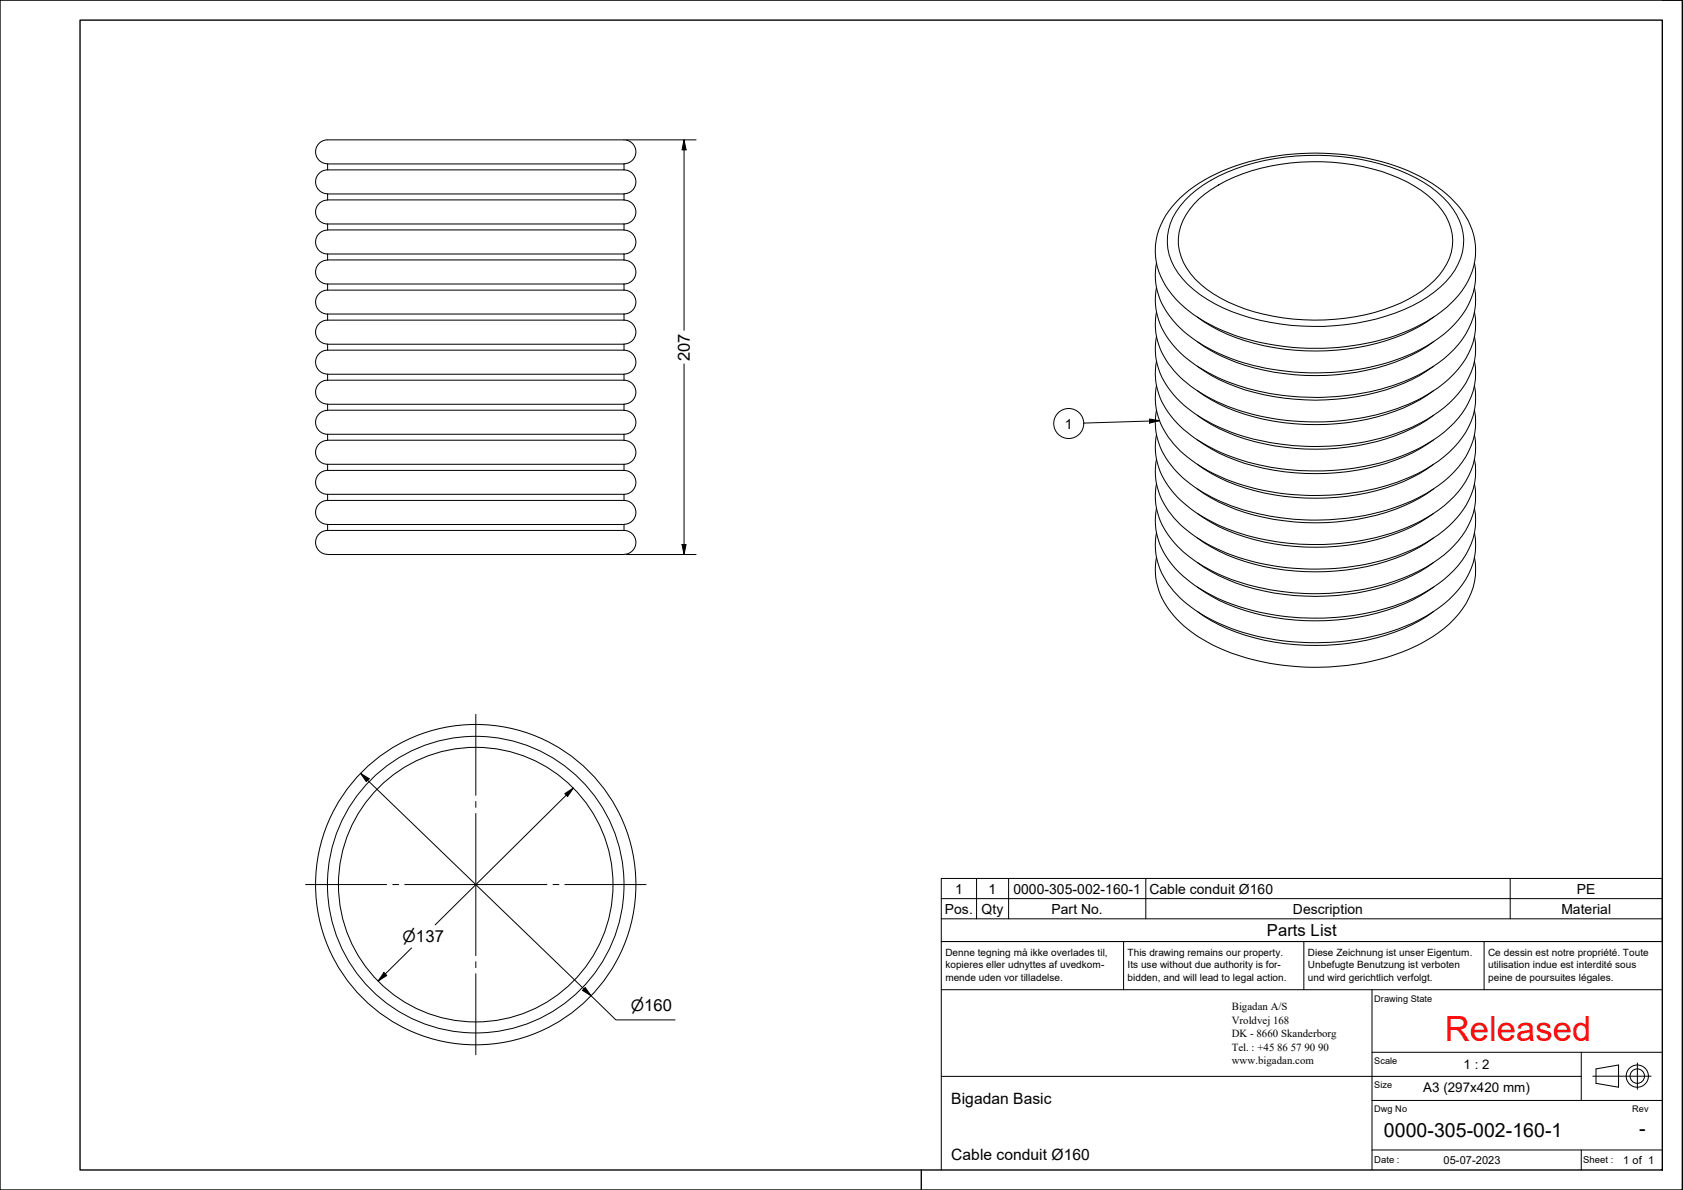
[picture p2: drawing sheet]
<svg xmlns="http://www.w3.org/2000/svg" width="420mm" height="297mm" viewBox="0 0 420 297" stroke-linecap="round" stroke-linejoin="round" font-family="sans-serif">
<!-- layer: Visible Narrow -->
<g fill="none" stroke="#000" stroke-width=".25">
<path d="M295.8 50a38 38 0 0 1 20-10 59.8 59.8 0 0 1 35.7 3.5 24.7 24.7 0 0 1 12.9 11.6 13.7 13.7 0 0 1-3.4 15.2 37.9 37.9 0 0 1-20 9.9 59.5 59.5 0 0 1-35.7-3.4 26.3 26.3 0 0 1-12.1-10.1 13.3 13.3 0 0 1 1.4-15.3z"/>
<circle cx="118.8" cy="220.8" r="37"/>
</g>
<!-- layer: Visible -->
<g fill="none" stroke="#000" stroke-width=".25">
<path d="M81.8 57.4a2.98 2.98 0 0 0-3 3 2.98 2.98 0 0 0 3 3M81.8 49.9a2.98 2.98 0 0 0-3 3 2.98 2.98 0 0 0 3 3M81.8 42.4a2.98 2.98 0 0 0-3 3 2.98 2.98 0 0 0 3 3M81.8 40.9a2.98 2.98 0 0 1-3-3 2.98 2.98 0 0 1 3-3h74a2.98 2.98 0 0 1 2.9 3 2.98 2.98 0 0 1-2.9 3M81.8 57.4h74M81.8 55.9h74M81.8 48.4h74v1.5h-74zM81.8 42.4h74M81.8 42.4v-1.5h74v1.5M81.8 55.9v1.5M155.8 57.4a2.98 2.98 0 0 1 2.9 3 2.98 2.98 0 0 1-2.9 3M155.8 49.9a2.98 2.98 0 0 1 2.9 3 2.98 2.98 0 0 1-2.9 3"/>
<path d="M155.8 42.4a2.98 2.98 0 0 1 2.9 3 2.98 2.98 0 0 1-2.9 3M155.8 55.9v1.5M294.6 49.4a43.6 43.6 0 0 1 22.6-10.2 61.2 61.2 0 0 1 37.4 4.9 26.1 26.1 0 0 1 12.4 12.1 16.6 16.6 0 0 1-3.8 18.5 40.5 40.5 0 0 1-19.9 10.5 62.4 62.4 0 0 1-39.6-3.4 27.6 27.6 0 0 1-13.9-12.8 16.5 16.5 0 0 1 3.8-18.5zM299.3 49.6a40.6 40.6 0 0 1 23-8.9 51.9 51.9 0 0 1 30.8 5.7 19 19 0 0 1 9.1 10.6 12.4 12.4 0 0 1-2.9 11.7 31.8 31.8 0 0 1-16.1 9.3 56 56 0 0 1-36.6-2.6 23.1 23.1 0 0 1-11.2-9.9 12.6 12.6 0 0 1 2.7-14.5zM81.8 79.9a2.98 2.98 0 0 0-3 3 2.98 2.98 0 0 0 3 3M81.8 72.4a2.98 2.98 0 0 0-3 3 2.98 2.98 0 0 0 3 3M81.8 64.9a2.98 2.98 0 0 0-3 3 2.98 2.98 0 0 0 3 3M81.8 79.9h74M81.8 78.4h74M81.8 72.4h74M81.8 70.9h74M81.8 64.9h74"/>
<path d="M81.8 63.4h74M81.8 63.4v1.5M81.8 70.9v1.5M81.8 78.4v1.5M155.8 79.9a2.98 2.98 0 0 1 2.9 3 2.98 2.98 0 0 1-2.9 3M155.8 72.4a2.98 2.98 0 0 1 2.9 3 2.98 2.98 0 0 1-2.9 3M155.8 64.9a2.98 2.98 0 0 1 2.9 3 2.98 2.98 0 0 1-2.9 3M155.8 63.4v1.5M155.8 70.9v1.5M155.8 78.4v1.5M288.7 77.9a17.3 17.3 0 0 0 5.1 15.4 40.8 40.8 0 0 0 20.4 10.5 62.6 62.6 0 0 0 39.6-3.9 26.8 26.8 0 0 0 13.5-13.1 15.5 15.5 0 0 0 .8-8.9M288.7 71.8a17.5 17.5 0 0 0 5.9 16.2 42.3 42.3 0 0 0 21.1 9.9 62.4 62.4 0 0 0 38.1-4.1 26.8 26.8 0 0 0 13.5-13.2 15.4 15.4 0 0 0 .8-8.8"/>
<path d="M288.7 65.6a17.5 17.5 0 0 0 5.9 16.3 43.3 43.3 0 0 0 22.5 10.2 61.2 61.2 0 0 0 37.9-5.1 25.8 25.8 0 0 0 12.3-12.5 15.3 15.3 0 0 0 .8-8.9M298.9 79.1a48.7 48.7 0 0 0 26.9 8.5 54.7 54.7 0 0 0 28.7-6.2l3.4-2.3M81.8 94.9a2.98 2.98 0 0 0-3 3 2.98 2.98 0 0 0 3 3M81.8 87.4a2.98 2.98 0 0 0-3 3 2.98 2.98 0 0 0 3 3M81.8 94.9h74M81.8 94.9v-1.5h74v1.5M81.8 87.4h74M81.8 87.4v-1.5h74v1.5M155.8 94.9a2.98 2.98 0 0 1 2.9 3 2.98 2.98 0 0 1-2.9 3M155.8 87.4a2.98 2.98 0 0 1 2.9 3 2.98 2.98 0 0 1-2.9 3M288.7 96.3a17.3 17.3 0 0 0 5.1 15.4 41.3 41.3 0 0 0 21.9 10.8 62.4 62.4 0 0 0 38.1-4.2 26.8 26.8 0 0 0 13.5-13.2 15.5 15.5 0 0 0 .8-8.8M288.7 90.2a17.5 17.5 0 0 0 5.9 16.2 42.3 42.3 0 0 0 21.1 9.9 62.4 62.4 0 0 0 38.1-4.2 26.8 26.8 0 0 0 13.5-13.1 15.4 15.4 0 0 0 .8-8.8"/>
<path d="M288.7 84a17.5 17.5 0 0 0 5.9 16.2 43.3 43.3 0 0 0 22.5 10.3 61.2 61.2 0 0 0 37.9-5.1 25.8 25.8 0 0 0 12.3-12.5 15.3 15.3 0 0 0 .8-8.9M298.9 97.5a48.7 48.7 0 0 0 26.9 8.4 54.7 54.7 0 0 0 28.7-6.1l3.4-2.3M298.9 91.4a47.1 47.1 0 0 0 24.3 8.2 56.8 56.8 0 0 0 31.3-5.9l3.4-2.3M298.9 85.3a45.1 45.1 0 0 0 21.7 7.9 56.5 56.5 0 0 0 33.9-5.6l3.4-2.3M81.8 117.4a2.98 2.98 0 0 0-3 3 2.98 2.98 0 0 0 3 3M81.8 109.9a2.98 2.98 0 0 0-3 3 2.98 2.98 0 0 0 3 3M81.8 102.4a2.98 2.98 0 0 0-3 3 2.98 2.98 0 0 0 3 3M81.8 117.4h74M81.8 115.9h74M81.8 109.9h74M81.8 108.4h74M81.8 102.4h74"/>
<path d="M81.8 102.4v-1.5h74v1.5M81.8 108.4v1.5M81.8 115.9v1.5M155.8 117.4a2.98 2.98 0 0 1 2.9 3 2.98 2.98 0 0 1-2.9 3M155.8 109.9a2.98 2.98 0 0 1 2.9 3 2.98 2.98 0 0 1-2.9 3M155.8 102.4a2.98 2.98 0 0 1 2.9 3 2.98 2.98 0 0 1-2.9 3M155.8 108.4v1.5M155.8 115.9v1.5M288.7 114.6a17.3 17.3 0 0 0 5.1 15.4 41.3 41.3 0 0 0 21.9 10.8 62.4 62.4 0 0 0 38.1-4.2 26.8 26.8 0 0 0 13.5-13.1 15.5 15.5 0 0 0 .8-8.9M288.7 108.5a17.5 17.5 0 0 0 5.9 16.2 42.8 42.8 0 0 0 22.5 10.2 62.1 62.1 0 0 0 36.7-4.4 26.8 26.8 0 0 0 13.5-13.1 15.4 15.4 0 0 0 .8-8.9M288.7 102.4a17.5 17.5 0 0 0 5.9 16.2 43.3 43.3 0 0 0 22.5 10.2 61.2 61.2 0 0 0 37.9-5 25.8 25.8 0 0 0 12.3-12.6 15.3 15.3 0 0 0 .8-8.8M298.9 115.9a48.7 48.7 0 0 0 26.9 8.4 54.7 54.7 0 0 0 28.7-6.1l3.4-2.3"/>
<path d="M298.9 109.8a47.1 47.1 0 0 0 24.3 8.2 57.7 57.7 0 0 0 29.3-4.9l5.4-3.3M298.9 103.7a45.1 45.1 0 0 0 21.7 7.9 56.5 56.5 0 0 0 33.9-5.7l3.4-2.2M81.8 132.4a2.98 2.98 0 0 0-3 3 2.98 2.98 0 0 0 3 3M81.8 124.9a2.98 2.98 0 0 0-3 3 2.98 2.98 0 0 0 3 3M81.8 138.4h74M81.8 132.4h74M81.8 132.4v-1.5h74v1.5M81.8 124.9h74M81.8 123.4h74M81.8 123.4v1.5M155.8 132.4a2.98 2.98 0 0 1 2.9 3 2.98 2.98 0 0 1-2.9 3M155.8 124.9a2.98 2.98 0 0 1 2.9 3 2.98 2.98 0 0 1-2.9 3"/>
<path d="M155.8 123.4v1.5M288.7 139.1a17.5 17.5 0 0 0 5.9 16.2 42.3 42.3 0 0 0 21.1 10 62.8 62.8 0 0 0 36.9-3.6 28 28 0 0 0 14-12.3 15.5 15.5 0 0 0 1.5-10.3M288.7 133a17.3 17.3 0 0 0 5.1 15.4 41.3 41.3 0 0 0 21.9 10.8 62 62 0 0 0 38.1-4.2 26.5 26.5 0 0 0 13.5-13.1 15.5 15.5 0 0 0 .8-8.9M288.7 126.9a17.5 17.5 0 0 0 5.9 16.2 42.3 42.3 0 0 0 21.1 10 62.4 62.4 0 0 0 38.1-4.2 26.8 26.8 0 0 0 13.5-13.2 15.4 15.4 0 0 0 .8-8.8M288.7 120.8a17.5 17.5 0 0 0 5.9 16.2 42.3 42.3 0 0 0 21.1 9.9 62.8 62.8 0 0 0 36.9-3.6 28 28 0 0 0 14-12.3 15.5 15.5 0 0 0 1.5-10.2M298.9 134.3a48.7 48.7 0 0 0 26.9 8.4 54.7 54.7 0 0 0 28.7-6.1l3.4-2.3M298.9 128.2a47.1 47.1 0 0 0 24.3 8.2 56.3 56.3 0 0 0 31.3-6l3.4-2.2M298.9 122a45.1 45.1 0 0 0 21.7 8 56.5 56.5 0 0 0 33.9-5.7l3.4-2.3M298.9 152.6a48.7 48.7 0 0 0 26.9 8.5 54.7 54.7 0 0 0 28.7-6.2l3.4-2.3M298.9 146.5a47.1 47.1 0 0 0 24.3 8.3 56.3 56.3 0 0 0 31.3-6l3.4-2.3M298.9 140.4a48.3 48.3 0 0 0 26.9 8.4 55.3 55.3 0 0 0 28.7-6.1l3.4-2.3"/>
<circle cx="118.8" cy="220.8" r="40"/>
<circle cx="118.8" cy="220.8" r="34.3"/>
</g>
<!-- layer: Symbol -->
<g fill="none" stroke="#000" stroke-width=".25">
<path d="M287 104.6l2.5 .4-2.5 .6zM289.5 105l-18.9 .6M243.8 219.3v10M251.8 219.3v10M286 219.3v10M377 219.3v10M235 224.3h180v-5h-180v10M235 229.3v5.7h180v-5.7M415 224.3v5h-180"/>
<circle cx="266.8" cy="105.7" r="3.7"/>
</g>
<!-- layer: Border -->
<path d="M0 0h420v297h-420zM20 5h395v287h-395zM415 0h5M230 292v5" fill="none" stroke="#000" stroke-width=".34"/>
<!-- layer: Title -->
<g fill="none" stroke="#000" stroke-width=".25">
<path d="M280.5 235v12M325.5 235v12M370.5 235v12M415 235h-180v57M235 247h180M342.5 247v45M235 268.7h159.8M342.5 274.7h72.5M342.5 262.7h72.5M394.8 262.7v12M397.6 268.6h14.6M398.4 266.8l5.7-1v5.6l-5.7-1z"/>
<path d="M408.8 265.3v6.6M342.5 287h72.5M394.8 287v5"/>
<circle cx="408.7" cy="268.6" r="2.77"/>
<circle cx="408.7" cy="268.6" r="1.8"/>
</g>
<!-- layer: Center Mark -->
<path d="M118.8 178.3v20.2M118.8 200.1v1.4M118.8 203.1v35.4M76.3 220.8h20.2M98 220.8h1.5M101 220.8h35.5M138 220.8h1.5M141 220.8h20.3M118.8 240.1v1.4M118.8 243.1v20.2" fill="none" stroke="#000" stroke-width=".25"/>
<!-- layer: Dimension -->
<g fill="none" stroke="#000" stroke-width=".25">
<path d="M156.3 34.9h17.5M170.8 34.9l.5 2.5h-1zM170.8 34.9v47.6M170.8 90.8v47.6M156.3 138.4h17.5M170.3 135.9h1l-.5 2.5zM90 193l2.2 1.4-.8 .7zM90 193l63.8 61.6h14.7M141 198.1l2.1-1.4-1.4 2.1zM143.1 196.7l-34.5 34.2M102.7 236.6l-8.3 8.3M95.8 242.8l.8 .7-2.2 1.4z"/>
<path d="M146.1 246.5l1.5 2.1-2.2-1.4z"/>
</g>
<g fill="#000">
<path d="M170.8 34.9l.5 2.5h-1z" fill-rule="evenodd"/>
<path d="M170.3 135.9h1l-.5 2.5z" fill-rule="evenodd"/>
<path d="M90 193l2.2 1.4-.8 .7z" fill-rule="evenodd"/>
<path d="M141 198.1l2.1-1.4-1.4 2.1z" fill-rule="evenodd"/>
<path d="M95.8 242.8l.8 .7-2.2 1.4z" fill-rule="evenodd"/>
<path d="M146.1 246.5l1.5 2.1-2.2-1.4z" fill-rule="evenodd"/>
</g>
<!-- layer: Symbol -->
<path d="M287 104.6l2.5 .4-2.5 .6z" fill-rule="evenodd" fill="#000"/>
<text font-size="8.6" fill="#f00" x="360.7" y="259.7">Released</text>
<g font-size="4.9">
<text x="345.5" y="283.7">0000-305-002-160-1</text>
<text x="409.2" y="283.3">-</text>
</g>
<g font-size="4.1">
<text x="172.3" y="90.2" transform="rotate(-90 172.3 90.2)">207</text>
<text x="316.3" y="233.7">Parts List</text>
</g>
<g font-size="3.9">
<text x="100.5" y="235.2">⌀137</text>
<text x="157.5" y="252.4">⌀160</text>
<text x="237.5" y="275.5">Bigadan Basic</text>
<text x="237.5" y="289.5">Cable conduit Ø160</text>
</g>
<g font-size="3.5">
<text x="265.9" y="107">1</text>
<text x="238.4" y="223">1</text>
<text x="246.8" y="223">1</text>
<text x="253" y="223">0000-305-002-160-1</text>
<text x="286.9" y="223.1">Cable conduit Ø160</text>
<text x="393.7" y="223">PE</text>
<text x="235.9" y="228.1">Pos.</text>
<text x="245.1" y="228.1">Qty</text>
<text x="262.5" y="228.1">Part No.</text>
<text x="322.8" y="228.1">Description</text>
<text x="389.8" y="228.1">Material</text>
</g>
<g font-size="3.3">
<text x="365.4" y="266.9">1 : 2</text>
<text x="355.3" y="272.5">A3 (297x420 mm)</text>
</g>
<g font-size="2.8">
<text x="360.3" y="290.5">05-07-2023</text>
<text x="405.3" y="290.5">1 of 1</text>
</g>
<g font-size="2.7">
<text x="307.5" y="252">Bigadan A/S</text>
<text x="307.5" y="255.5">Vroldvej 168</text>
<text x="307.5" y="262.3">Tel. : +45</text>
<text x="307.5" y="258.9">DK - 8660 Skanderborg</text>
<text x="318.9" y="262.3">86</text>
<text x="322.2" y="262.3">57</text>
<text x="325.6" y="262.3">90</text>
<text x="329.1" y="262.3">90</text>
<text x="307.5" y="265.7">www.bigadan.com</text>
</g>
<g font-size="2.5">
<text x="236" y="238.5">Denne tegning må ikke overlades til,</text>
<text x="281.5" y="238.5">This drawing remains our property.</text>
<text x="326.5" y="238.5">Diese Zeichnung ist unser Eigentum.</text>
<text x="371.5" y="238.5">Ce dessin est notre propriété. Toute</text>
<text x="236" y="241.6">kopieres eller udnyttes af uvedkom-</text>
<text x="236" y="244.8">mende uden vor tilladelse.</text>
<text x="281.5" y="244.8">bidden, and will lead to legal action.</text>
<text x="281.5" y="241.6">Its use without due authority is for-</text>
<text x="326.5" y="241.6">Unbefugte Benutzung ist verboten</text>
<text x="326.5" y="244.8">und wird gerichtlich verfolgt.</text>
<text x="371.5" y="241.6">utilisation indue est interdité sous</text>
<text x="371.5" y="244.8">peine de poursuites légales.</text>
</g>
<g font-size="2.4">
<text x="343.1" y="290.4">Date :</text>
<text x="395.2" y="290.4">Sheet :</text>
</g>
<g font-size="2.3">
<text x="343.1" y="250">Drawing State</text>
<text x="343.1" y="265.7">Scale</text>
<text x="343.1" y="271.7">Size</text>
<text x="343.1" y="277.7">Dwg No</text>
<text x="407.5" y="277.7">Rev</text>
</g>
</svg>
